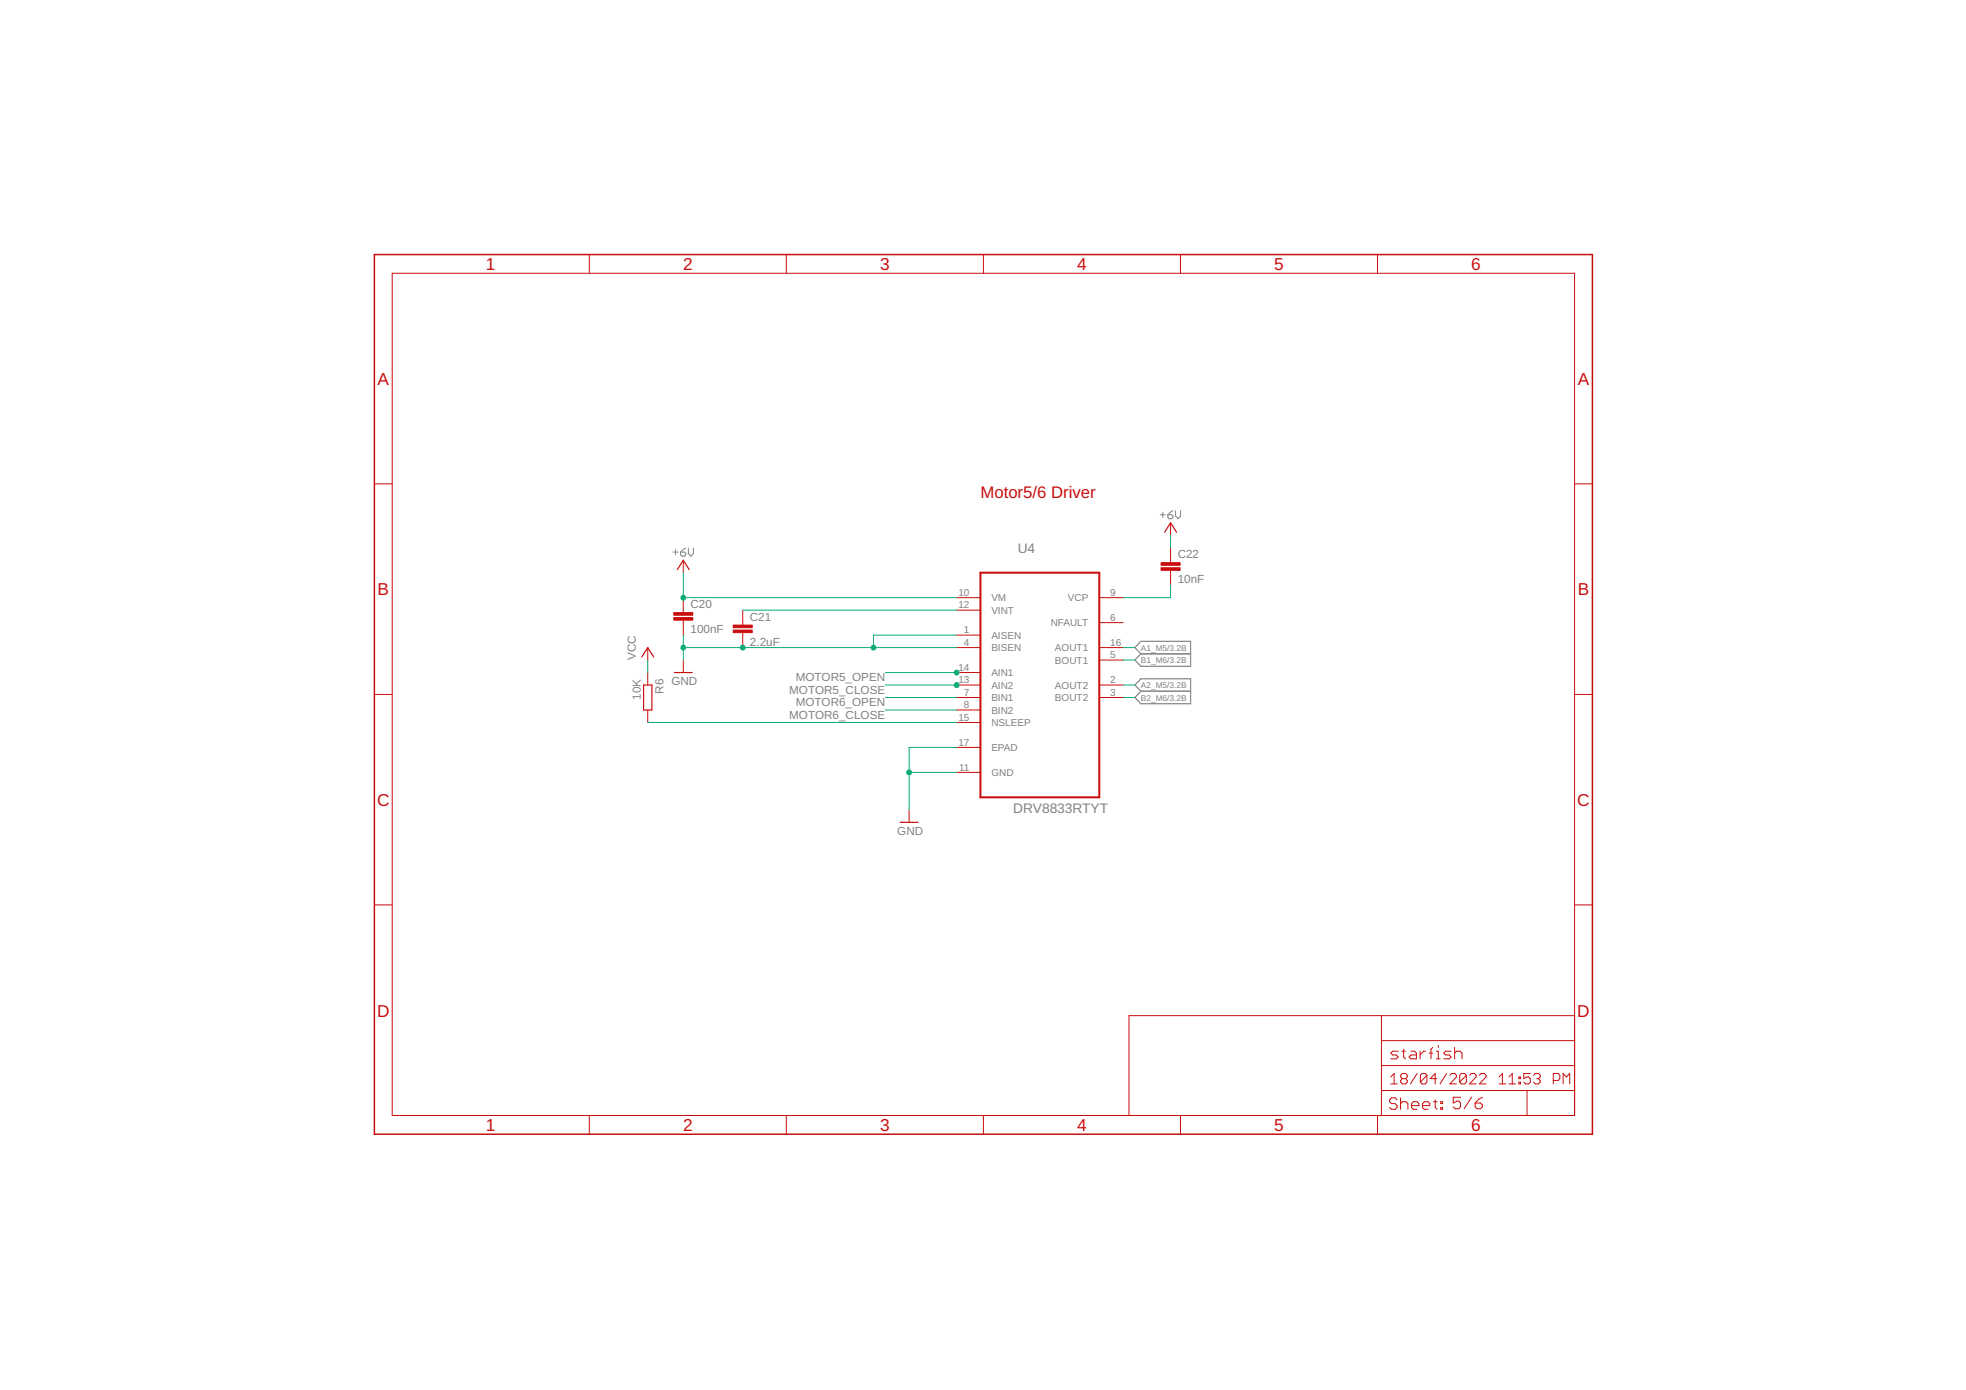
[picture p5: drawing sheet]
<svg xmlns="http://www.w3.org/2000/svg" width="420mm" height="297mm" viewBox="0 0 420 297" stroke-linecap="round" stroke-linejoin="round" font-family="sans-serif">
<path d="M143.8 118h1.1M144.4 117.4v1.2M145.5 118h.8l.3 .3v.3l-.3 .3h-.6l-.2-.3zM146.6 117.1l-1.1 .9M147.1 117.1v1.2l.5 .6 .6-.6v-1.2M247.9 110h1.1M248.5 109.4v1.2M249.6 110h.8l.3 .3v.3l-.3 .2h-.5l-.3-.2zM250.7 109.1l-.6 .3-.5 .6M251.2 109.1v1.2l.6 .5 .5-.5v-1.2" fill="none" stroke="#808080" stroke-width=".21"/>
<path d="M243.8 137.1h10.6v5.3h-10.6l-1.3-1.3 1.3-1.4-1.3-1.3zM243.8 139.7h10.6M243.8 145.1h10.6v5.3h-10.6l-1.3-1.3 1.3-1.4-1.3-1.3zM243.8 147.7h10.6" fill="none" stroke="#808080" stroke-width=".25"/>
<path d="M248.9 113.7l1.3-2 1.2 2M144.8 121.7l1.2-2 1.3 2M137.2 140.4l1.2-2 1.3 2M137.5 146.4h1.8v5.3h-1.8zM144.1 143.7h3.8M192.4 175.7h3.8" fill="none" stroke="#c90d0c" stroke-width=".25"/>
<g fill="none" stroke="#c90d0c" stroke-width=".21">
<path d="M83.8 58.4h252.7v180h-252.7zM125.9 54.4v4M168 54.4v4M210.2 54.4v4M252.3 54.4v4M294.4 54.4v4M80 103.4h3.8M146 119.7v2.7M250.2 111.7v2.7M250.2 117.1v3.2M336.5 103.4h3.8M138.4 138.4v2.7"/>
<path d="M146 127.7v3.2M146 132.5v3.2M158.7 130.4v3.2M158.7 135.2v3.2M204.4 127.7h5.1M204.4 130.4h5.1M204.4 135.7h5.1M204.4 138.4h5.1M234.9 127.7h5.1M234.9 138.4h5.1M234.9 133.1h5.1M250.2 121.9v3.2"/>
<path d="M80 148.4h3.8M138.4 143.7v2.7M138.4 151.7v2.7M146 141.1v2.6M204.4 143.7h5.1M204.4 146.4h5.1M204.4 149.1h5.1M204.4 151.7h5.1M204.4 154.4h5.1M204.4 159.7h5.1M234.9 146.4h5.1M234.9 149.1h5.1"/>
<path d="M234.9 141.1h5.1M336.5 148.4h3.8M194.3 173.1v2.6M204.4 165.1h5.1M80 193.4h3.8M336.5 193.4h3.8M295.2 217v21.4M336.5 217h-95.2v21.4M125.9 238.4v4M168 238.4v4M210.2 238.4v4M252.3 238.4v4"/>
<path d="M294.4 238.4v4M295.2 233h41.3M295.2 227.7h41.3M295.2 222.4h41.3M297.2 230.1l.7-.7v2.2M297.2 231.6h1.4M298.6 235l-.4-.4h-.8l-.4 .4v.4l.4 .4h.8l.4 .5v.4l-.4 .4h-.8l-.4-.4M298.8 224.6h-1.2l-.4 .4 .4 .4h.8l.4 .5-.4 .4h-1.2M299.3 234.6v2.5M299.3 235.8l.4-.4h.8l.4 .4v1.3M299.6 224.6h.8M299.7 230.5l-.4 .4v.3l.4 .4h.7l.3-.4v-.3l-.3-.4"/>
<path d="M299.7 230.5l-.4-.4v-.3l.4-.4h.7l.3 .4v.3l-.3 .4M299.7 230.5h.7M300 224.2v1.7l.4 .4M301.5 224.6h.8l.4 .4v1.3h-1.2l-.4-.4 .4-.5h1.2M301.7 236.3h1.5v-.5l-.4-.4h-.8l-.3 .4v.9l.3 .4h.8M302.9 229.4l-1.5 2.2M303.5 224.6v1.7M304 236.3h1.6v-.5l-.4-.4h-.8l-.4 .4v.9l.4 .4h.8M304.7 224.6h-.5l-.7 .8M304.9 229.8v1.4l-.3 .4h-.7l-.3-.4M304.9 229.8l-.3-.4h-.7l-.3 .4v1.4M304.9 229.8l-1.3 1.4"/>
<path d="M305.4 225h.8M306.2 223.8l-.4 .4v2.1M306.3 235.4h.8M306.7 235v1.7l.4 .4M307 226.3h.8M307 224.6h.4v1.7M307.1 230.5h-1.5l1.1-1.1v2.2M307.4 223.4v.4M307.9 235.4h.4v.4h-.4zM307.9 236.7h.4v.4h-.4zM309.2 229.4l-1.4 2.2M309.9 229.8l.3-.4h.7l.4 .4v.3l-1.4 1.5h1.4"/>
<path d="M310.1 224.6h-1.2l-.4 .4 .4 .4h.8l.4 .5-.4 .4h-1.2M310.9 225l.4-.4h.8l.3 .4v1.3M310.9 223.8v2.5M312.1 234.5h-1.5v1.2l.8-.4h.3l.4 .4v.8l-.4 .4h-.7l-.4-.4M313.4 229.8v1.4l-.4 .4h-.7l-.3-.4M313.4 229.8l-.4-.4h-.7l-.3 .4v1.4M313.4 229.8l-1.4 1.4M314.1 229.8l.3-.4h.7l.4 .4v.3l-1.4 1.5h1.4M314.5 234.5l-1.6 2.4M315.3 235.7h1.1l.4 .4v.4l-.4 .4h-.8l-.3-.4zM316.2 229.8l.3-.4h.7l.4 .4v.3l-1.4 1.5h1.4M316.8 234.5l-.8 .4-.7 .8"/>
<path d="M320.4 231.6h1.4M320.4 230.1l.7-.7v2.2M322.5 231.6h1.4M322.5 230.1l.7-.7v2.2M324.6 231.2h.4v.4h-.4zM324.6 230.1h.4v.4h-.4zM326.3 233v5.4M327 229.4h-1.4v1.1l.7-.4h.4l.3 .4v.7l-.3 .4h-.7l-.4-.4M327.7 229.8l.4-.4h.7l.4 .4v.3l-.4 .4M328.4 230.5h.4M328.8 230.5l.4 .4v.3l-.4 .4h-.7l-.4-.4M332 230.9h1l.4-.4v-.7l-.4-.4h-1v2.2"/>
<path d="M334.1 231.6v-2.2l.7 .7 .7-.7v2.2"/>
</g>
<g fill="#c90d0c" stroke="#c90d0c" stroke-width=".21">
<path d="M248.1 121.3h4.1v.6h-4.1z"/>
<path d="M248.1 120.2h4.1v.6h-4.1z"/>
<path d="M144 132h4.1v.5h-4.1z"/>
<path d="M144 130.9h4.1v.6h-4.1z"/>
<path d="M156.7 134.6h4.1v.6h-4.1z"/>
<path d="M156.7 133.6h4.1v.5h-4.1z"/>
</g>
<path d="M209.5 122.4h25.4v48h-25.4z" fill="none" stroke="#c90d0c" stroke-width=".42"/>
<path d="M80 54.4h260.3v188h-260.3z" fill="none" stroke="#c90d0c" stroke-width=".32"/>
<g fill="none" stroke="#0dab76" stroke-width=".21">
<path d="M250.2 114.4v2.7M146 122.4v5.3h58.4M146 135.7v5.4M146 138.4h58.4M158.7 130.4h45.7M204.4 135.7h-17.7v2.7M240 138.4h2.5M250.2 125.1v2.6h-10.2M138.4 141.1v2.6M138.4 154.4h66M189.2 146.4h15.2M189.2 143.7h15.2"/>
<path d="M189.2 149.1h15.2M189.2 151.7h15.2M204.4 159.7h-10.1v13.4M240 146.4h2.5M240 149.1h2.5M240 141.1h2.5M194.3 165.1h10.1"/>
</g>
<g fill="#0dab76" stroke="#0dab76" stroke-width=".21">
<circle cx="194.3" cy="165.1" r=".52"/>
<circle cx="146" cy="138.4" r=".52"/>
<circle cx="158.7" cy="138.4" r=".52"/>
<circle cx="186.7" cy="138.4" r=".52"/>
<circle cx="204.4" cy="146.4" r=".52"/>
<circle cx="204.4" cy="143.7" r=".52"/>
<circle cx="146" cy="127.7" r=".52"/>
</g>
<g font-size="3.7" fill="#c90d0c">
<text x="103.9" y="57.8">1</text>
<text x="146" y="57.8">2</text>
<text x="188.1" y="57.8">3</text>
<text x="230.2" y="57.8">4</text>
<text x="272.3" y="57.8">5</text>
<text x="314.4" y="57.8">6</text>
<text x="80.7" y="82.3">A</text>
<text x="337.2" y="82.3">A</text>
<text x="80.7" y="127.2">B</text>
<text x="337.2" y="127.2">B</text>
<text x="80.6" y="172.2">C</text>
<text x="337.1" y="172.2">C</text>
<text x="80.6" y="217.2">D</text>
<text x="337.1" y="217.2">D</text>
<text x="103.9" y="241.7">1</text>
<text x="146" y="241.7">2</text>
<text x="188.1" y="241.7">3</text>
<text x="230.2" y="241.7">4</text>
<text x="272.3" y="241.7">5</text>
<text x="314.4" y="241.7">6</text>
</g>
<text font-size="3.6" fill="#c90d0c" x="209.5" y="106.4">Motor5/6 Driver</text>
<g font-size="2.9" fill="#808080">
<text x="217.5" y="118.2">U4</text>
<text x="216.6" y="173.7">DRV8833RTYT</text>
</g>
<g font-size="2.5" fill="#808080">
<text x="251.7" y="119.3">C22</text>
<text x="251.7" y="124.7">10nF</text>
<text x="147.6" y="130">C20</text>
<text x="147.6" y="135.3">100nF</text>
<text x="160.3" y="138">2.2uF</text>
<text x="160.3" y="132.7">C21</text>
<text x="135.9" y="141.1" transform="rotate(-90 135.9 141.1)">VCC</text>
<text x="137" y="149.5" transform="rotate(-90 137 149.5)">10K</text>
<text x="141.8" y="148.3" transform="rotate(-90 141.8 148.3)">R6</text>
<text x="143.5" y="146.4">GND</text>
<text x="168.7" y="148.3">MOTOR5_CLOSE</text>
<text x="170.1" y="145.6">MOTOR5_OPEN</text>
<text x="168.7" y="153.6">MOTOR6_CLOSE</text>
<text x="170.1" y="150.9">MOTOR6_OPEN</text>
<text x="191.8" y="178.4">GND</text>
</g>
<g font-size="2.1" fill="#808080">
<text x="204.8" y="127.4">10</text>
<text x="204.8" y="130">12</text>
<text x="211.9" y="128.5">VM</text>
<text x="211.9" y="131.2">VINT</text>
<text x="228.2" y="128.5">VCP</text>
<text x="237.3" y="127.4">9</text>
<text x="206" y="135.4">1</text>
<text x="211.9" y="136.5">AISEN</text>
<text x="224.5" y="133.9">NFAULT</text>
<text x="237.3" y="132.7">6</text>
<text x="204.8" y="143.4">14</text>
<text x="206" y="138">4</text>
<text x="211.9" y="139.2">BISEN</text>
<text x="225.5" y="139.2">AOUT1</text>
<text x="225.5" y="141.9">BOUT1</text>
<text x="237.3" y="138">16</text>
<text x="237.3" y="140.7">5</text>
<text x="204.8" y="146">13</text>
<text x="206" y="148.7">7</text>
<text x="211.9" y="144.5">AIN1</text>
<text x="211.9" y="147.2">AIN2</text>
<text x="211.9" y="149.9">BIN1</text>
<text x="225.5" y="147.2">AOUT2</text>
<text x="225.5" y="149.9">BOUT2</text>
<text x="237.3" y="146">2</text>
<text x="237.3" y="148.7">3</text>
<text x="204.8" y="154">15</text>
<text x="206" y="151.3">8</text>
<text x="211.9" y="152.5">BIN2</text>
<text x="211.9" y="155.2">NSLEEP</text>
<text x="204.8" y="159.3">17</text>
<text x="211.9" y="160.5">EPAD</text>
<text x="205" y="164.7">11</text>
<text x="211.9" y="165.9">GND</text>
</g>
<g font-size="1.8" fill="#808080">
<text x="243.8" y="139.1">A1_M5/3.2B</text>
<text x="243.8" y="141.7">B1_M6/3.2B</text>
<text x="243.8" y="147.1">A2_M5/3.2B</text>
<text x="243.8" y="149.7">B2_M6/3.2B</text>
</g>
</svg>
